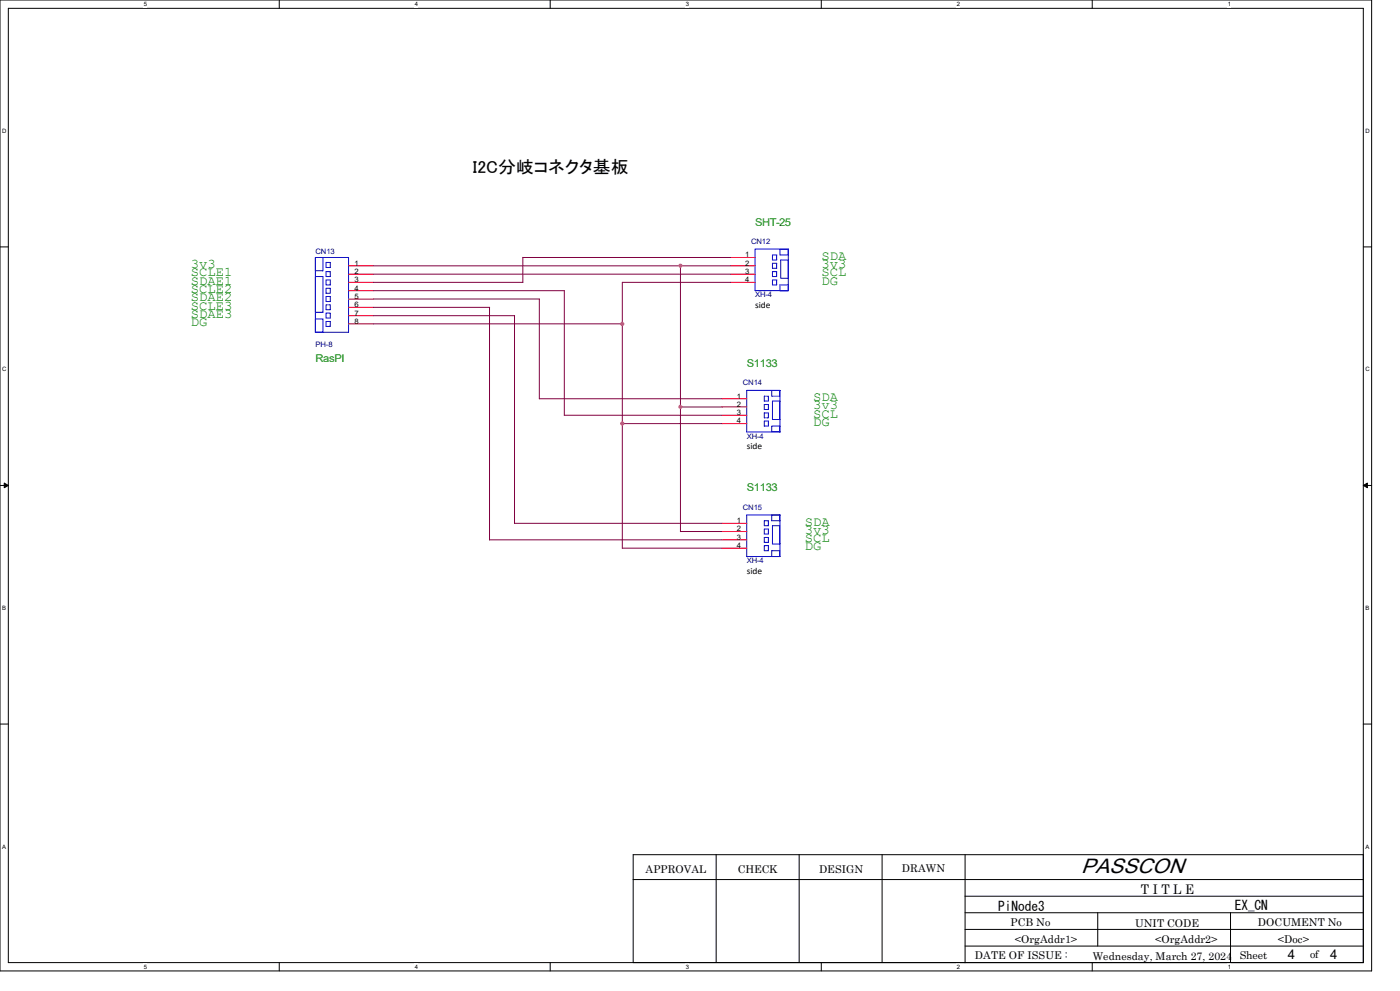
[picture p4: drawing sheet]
<svg xmlns="http://www.w3.org/2000/svg" width="420mm" height="297mm" viewBox="0 0 420 297" stroke-linecap="round" stroke-linejoin="round" font-family="sans-serif">
<path d="M0 0h411.5v291h-411.5zM2.5 2.5h406.5v286h-406.5z" fill="none" stroke="#000" stroke-width=".3"/>
<g fill="#fff">
<path d="M43.1 .3h1v2h-1z"/>
<path d="M43.1 288.8h1v2h-1z"/>
</g>
<path d="M83.8 0v2.5M83.8 288.5v2.5" fill="none" stroke="#000" stroke-width=".3"/>
<g fill="#fff">
<path d="M124.4 .3h1v2h-1z"/>
<path d="M124.4 288.8h1v2h-1z"/>
</g>
<path d="M165.1 0v2.5M165.1 288.5v2.5" fill="none" stroke="#000" stroke-width=".3"/>
<g fill="#fff">
<path d="M205.7 .3h1v2h-1z"/>
<path d="M205.7 288.8h1v2h-1z"/>
</g>
<path d="M246.4 0v2.5M246.4 288.5v2.5" fill="none" stroke="#000" stroke-width=".3"/>
<g fill="#fff">
<path d="M287 .3h1v2h-1z"/>
<path d="M287 288.8h1v2h-1z"/>
</g>
<path d="M327.7 0v2.5M327.7 288.5v2.5" fill="none" stroke="#000" stroke-width=".3"/>
<g fill="#fff">
<path d="M368.3 .3h1v2h-1z"/>
<path d="M368.3 288.8h1v2h-1z"/>
<path d="M.6 38.2h1.3v2h-1.3z"/>
<path d="M409.6 38.2h1.3v2h-1.3z"/>
<path d="M.6 109.7h1.3v2h-1.3z"/>
<path d="M409.6 109.7h1.3v2h-1.3z"/>
</g>
<path d="M0 74h2.5M409 74h2.5" fill="none" stroke="#000" stroke-width=".3"/>
<g fill="#fff">
<path d="M.6 181.2h1.2v2h-1.2z"/>
<path d="M409.6 181.2h1.2v2h-1.2z"/>
</g>
<path d="M0 145.5h2.5M409 145.5h2.5" fill="none" stroke="#000" stroke-width=".3"/>
<path d="M1.3 144.8l1.2 .7-1.2 .7zM409 145.5l1.2-.7v1.4z" fill="#000" stroke="#000" stroke-width=".3"/>
<g fill="#fff">
<path d="M.6 252.7h1.2v2h-1.2z"/>
<path d="M409.6 252.7h1.2v2h-1.2z"/>
</g>
<g fill="none" stroke="#000" stroke-width=".3">
<path d="M0 217h2.5M409 217h2.5M189.9 256.2h219.1v32.3h-219.1zM214.8 256.1v32.4M239.7 256.1v32.4M264.6 256.1v32.4M289.5 256.2v32.3M189.9 263.6h219.1M289.5 268.6h119.5M289.5 278.6h119.5M289.5 273.6h119.5M329.3 273.5v10"/>
<path d="M369.1 273.5v15M289.5 283.5h119.5"/>
</g>
<g fill="none" stroke="#00f" stroke-width=".3">
<path d="M94.6 77.2h10v22.4h-10zM96.9 77.2v4h-2.3M97.8 78.7h1.3v1.5h-1.3zM226.5 74.7h10v12.4h-10zM231.7 76.4h1.3v1.5h-1.3zM231.7 78.9h1.3v1.5h-1.3zM234 74.7v1.7h2.5M236.5 77.9h-2.3v5.5h2.3M94.6 82.9h2.3v10.7h-2.3M94.6 95.6h2.3v4M97.8 81.4h1.3v1.5h-1.3zM97.8 83.9h1.3v1.5h-1.3z"/>
<path d="M97.8 86.4h1.3v1.5h-1.3zM97.8 88.9h1.3v1.5h-1.3zM97.8 91.4h1.3v1.4h-1.3zM97.8 93.9h1.3v1.4h-1.3zM97.8 96.4h1.3v1.4h-1.3zM231.7 81.4h1.3v1.5h-1.3zM231.7 83.9h1.3v1.5h-1.3zM236.5 85.4h-2.5v1.7M224 117h10v12.5h-10zM229.3 118.7h1.2v1.5h-1.2zM231.5 117v1.7h2.5M229.3 126.2h1.2v1.5h-1.2z"/>
<path d="M229.3 121.2h1.2v1.5h-1.2zM229.3 123.7h1.2v1.5h-1.2zM234 127.7h-2.5v1.8M234 120.2h-2.3v5.5h2.3M224 154.3h10v12.5h-10zM229.3 156.1h1.2v1.5h-1.2zM229.3 158.6h1.2v1.5h-1.2zM231.5 154.3v1.8h2.5M234 157.6h-2.3v5.5h2.3M229.3 161.1h1.2v1.5h-1.2zM229.3 163.5h1.2v1.6h-1.2zM234 165.1h-2.5v1.7"/>
</g>
<g fill="none" stroke="#f00" stroke-width=".3">
<path d="M104.6 79.7h7.4M219.1 79.7h7.4M219.1 77.2h7.4M104.6 82.2h7.4M104.6 84.6h7.4M104.6 87.1h7.4M104.6 89.6h7.4M104.6 92.1h7.4M104.6 94.6h7.4M104.6 97.1h7.4M219.1 82.2h7.4M219.1 84.6h7.4"/>
<path d="M216.6 119.5h7.4M216.6 122h7.4M216.6 124.5h7.4M216.6 127h7.4M216.6 156.8h7.4M216.6 159.3h7.4M216.6 161.8h7.4M216.6 164.3h7.4"/>
</g>
<g fill="none" stroke="#800040" stroke-width=".3">
<path d="M112 79.7h107.1M156.8 77.1v7.5M156.8 77.2h62.3M204.1 79.7v79.6M112 82.2h107.1M112 84.6h44.9M112 97.1h74.7M112 87.1h57.3M112 89.6h49.8M112 94.6h42.4M112 92.1h34.9M146.9 92.1v69.7"/>
<path d="M154.3 94.6v62.3M161.8 89.6v29.9M169.3 87.1v37.4h47.3M219.1 84.6h-32.4v79.7h29.9M161.8 119.5h54.8M186.7 127h29.9M204.1 122h12.5M154.3 156.8h62.3M204.1 159.3h12.5M146.9 161.8h69.7"/>
</g>
<g fill="#f0f" stroke="#f0f" stroke-width=".3">
<circle cx="186.7" cy="126.9" r=".49"/>
<circle cx="186.7" cy="97.1" r=".49"/>
<circle cx="204.1" cy="122" r=".49"/>
<circle cx="204.1" cy="79.7" r=".49"/>
</g>
<text font-size="6.3" x="324.4" y="261.7">PASSCON</text>
<text font-size="5.2" x="141.9" y="51.8">I2C分岐コネクタ基板</text>
<g font-size="4" fill="#008000">
<text x="246.4" y="77.9">SDA</text>
<text x="57.3" y="80.3">3v3</text>
<text x="57.3" y="82.8">SCLE1</text>
<text x="246.4" y="80.3">3v3</text>
<text x="246.4" y="82.8">SCL</text>
<text x="57.3" y="87.8">SCLE2</text>
<text x="57.3" y="85.3">SDAE1</text>
<text x="246.4" y="85.3">DG</text>
<text x="57.3" y="95.3">SDAE3</text>
<text x="57.3" y="90.3">SDAE2</text>
<text x="57.3" y="92.8">SCLE3</text>
<text x="57.3" y="97.8">DG</text>
<text x="244" y="122.7">3v3</text>
<text x="244" y="120.2">SDA</text>
<text x="244" y="125.1">SCL</text>
<text x="244" y="127.6">DG</text>
<text x="241.5" y="157.5">SDA</text>
<text x="241.5" y="160">3v3</text>
<text x="241.5" y="162.5">SCL</text>
<text x="241.5" y="165">DG</text>
</g>
<g font-size="4">
<text x="342.3" y="268.1">T I T L E</text>
<text x="299.5" y="273">PiNode3</text>
<text x="370.4" y="272.8">EX_CN</text>
<text x="386.3" y="287.3">4</text>
<text x="399" y="287.3">4</text>
</g>
<g font-size="3.2" fill="#008000">
<text x="226.5" y="67.6">SHT-25</text>
<text x="94.6" y="108.4">RasPI</text>
<text x="224" y="109.9">S1133</text>
<text x="224" y="147.3">S1133</text>
</g>
<g font-size="3.2">
<text x="193.7" y="261.6">APPROVAL</text>
<text x="221.3" y="261.6">CHECK</text>
<text x="245.7" y="261.6">DESIGN</text>
<text x="270.6" y="261.3">DRAWN</text>
<text x="303.2" y="277.5">PCB No</text>
<text x="340.5" y="277.7">UNIT CODE</text>
<text x="377.4" y="277.5">DOCUMENT No</text>
<text x="292.5" y="287.4">DATE OF ISSUE :</text>
<text x="304.4" y="282.7">&lt;OrgAddr1&gt;</text>
<text x="327.8" y="287.7">Wednesday, March 27, 2024</text>
<text x="346.5" y="282.5">&lt;OrgAddr2&gt;</text>
<text x="371.9" y="287.4">Sheet</text>
<text x="383.3" y="282.7">&lt;Doc&gt;</text>
<text x="393.1" y="287.2">of</text>
</g>
<g font-size="2.8">
<text x="226.5" y="92.2">side</text>
<text x="224" y="134.6">side</text>
<text x="224" y="171.9">side</text>
</g>
<g font-size="2.2" fill="#000080">
<text x="94.6" y="76">CN13</text>
<text x="225.3" y="73.2">CN12</text>
<text x="226.5" y="89.2">XH-4</text>
<text x="94.6" y="104.1">PH-8</text>
<text x="222.8" y="115.5">CN14</text>
<text x="224" y="131.5">XH-4</text>
<text x="222.8" y="152.9">CN15</text>
<text x="224" y="168.8">XH-4</text>
</g>
<g font-size="2.2">
<text x="223.5" y="77.1">1</text>
<text x="106.3" y="79.6">1</text>
<text x="106.3" y="82.1">2</text>
<text x="223.5" y="79.6">2</text>
<text x="223.5" y="82.1">3</text>
<text x="106.3" y="84.6">3</text>
<text x="106.3" y="87.1">4</text>
<text x="106.3" y="89.6">5</text>
<text x="223.5" y="84.6">4</text>
<text x="106.3" y="92.1">6</text>
<text x="106.3" y="94.6">7</text>
<text x="106.3" y="97">8</text>
<text x="221" y="119.5">1</text>
<text x="221" y="121.9">2</text>
<text x="221" y="124.4">3</text>
<text x="221" y="126.9">4</text>
<text x="221" y="156.8">1</text>
<text x="221" y="159.3">2</text>
<text x="221" y="161.8">3</text>
<text x="221" y="164.3">4</text>
</g>
<g font-size="1.8">
<text x="43.1" y="1.9">5</text>
<text x="124.4" y="1.9">4</text>
<text x="205.7" y="1.9">3</text>
<text x="287" y="1.9">2</text>
<text x="368.3" y="1.9">1</text>
<text x=".6" y="39.8">D</text>
<text x="409.6" y="39.8">D</text>
<text x=".6" y="111.3">C</text>
<text x="409.6" y="111.3">C</text>
<text x=".6" y="182.8">B</text>
<text x="409.6" y="182.8">B</text>
<text x=".6" y="254.3">A</text>
<text x="409.6" y="254.3">A</text>
<text x="43.1" y="290.4">5</text>
<text x="124.4" y="290.4">4</text>
<text x="205.7" y="290.4">3</text>
<text x="287" y="290.4">2</text>
<text x="368.3" y="290.4">1</text>
</g>
</svg>
